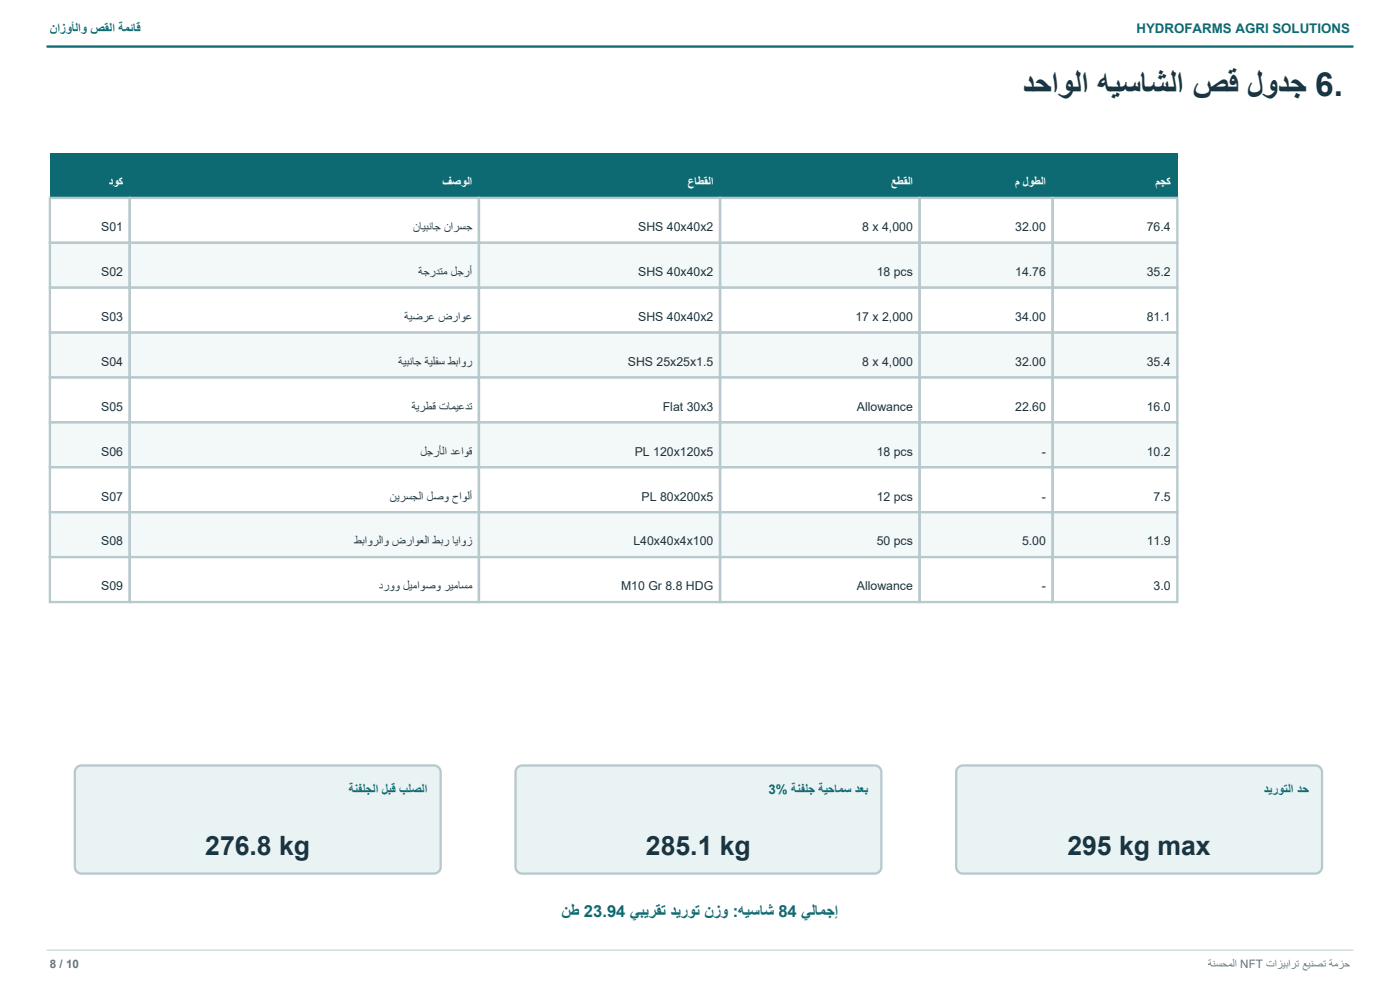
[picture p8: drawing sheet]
<svg xmlns="http://www.w3.org/2000/svg" width="297mm" height="210mm" viewBox="0 0 297 210" stroke-linecap="round" stroke-linejoin="round" font-family="sans-serif">
<path d="M9.9 9.9h277.2" fill="none" stroke="#0d6a72" stroke-width=".49"/>
<path d="M10.6 32.5h239.2v9.5h-239.2z" fill-rule="evenodd" fill="#0d6a72"/>
<path d="M10.6 42h239.2v9.5h-239.2z" fill-rule="evenodd" fill="#fff"/>
<path d="M10.6 42h16.9v9.5h-16.9zM27.5 42h74.1v9.5h-74.1zM101.6 42h51.2v9.5h-51.2zM152.8 42h42.3v9.5h-42.3zM195.1 42h28.2v9.5h-28.2zM223.3 42h26.5v9.5h-26.5z" fill="none" stroke="#b8c9cd" stroke-width=".49"/>
<path d="M10.6 51.5h239.2v9.5h-239.2z" fill-rule="evenodd" fill="#f3f8f8"/>
<path d="M10.6 51.5h16.9v9.5h-16.9zM27.5 51.5h74.1v9.5h-74.1zM101.6 51.5h51.2v9.5h-51.2zM152.8 51.5h42.3v9.5h-42.3zM195.1 51.5h28.2v9.5h-28.2zM223.3 51.5h26.5v9.5h-26.5z" fill="none" stroke="#b8c9cd" stroke-width=".49"/>
<path d="M10.6 61h239.2v9.6h-239.2z" fill-rule="evenodd" fill="#fff"/>
<path d="M10.6 61h16.9v9.6h-16.9zM27.5 61h74.1v9.6h-74.1zM101.6 61h51.2v9.6h-51.2zM152.8 61h42.3v9.6h-42.3zM195.1 61h28.2v9.6h-28.2zM223.3 61h26.5v9.6h-26.5z" fill="none" stroke="#b8c9cd" stroke-width=".49"/>
<path d="M10.6 70.6h239.2v9.5h-239.2z" fill-rule="evenodd" fill="#f3f8f8"/>
<path d="M10.6 70.6h16.9v9.5h-16.9zM27.5 70.6h74.1v9.5h-74.1zM101.6 70.6h51.2v9.5h-51.2zM152.8 70.6h42.3v9.5h-42.3zM195.1 70.6h28.2v9.5h-28.2zM223.3 70.6h26.5v9.5h-26.5z" fill="none" stroke="#b8c9cd" stroke-width=".49"/>
<path d="M10.6 80.1h239.2v9.5h-239.2z" fill-rule="evenodd" fill="#fff"/>
<path d="M10.6 80.1h16.9v9.5h-16.9zM27.5 80.1h74.1v9.5h-74.1zM101.6 80.1h51.2v9.5h-51.2zM152.8 80.1h42.3v9.5h-42.3zM195.1 80.1h28.2v9.5h-28.2zM223.3 80.1h26.5v9.5h-26.5z" fill="none" stroke="#b8c9cd" stroke-width=".49"/>
<path d="M10.6 89.6h239.2v9.5h-239.2z" fill-rule="evenodd" fill="#f3f8f8"/>
<path d="M10.6 89.6h16.9v9.5h-16.9zM27.5 89.6h74.1v9.5h-74.1zM101.6 89.6h51.2v9.5h-51.2zM152.8 89.6h42.3v9.5h-42.3zM195.1 89.6h28.2v9.5h-28.2zM223.3 89.6h26.5v9.5h-26.5z" fill="none" stroke="#b8c9cd" stroke-width=".49"/>
<path d="M10.6 99.1h239.2v9.6h-239.2z" fill-rule="evenodd" fill="#fff"/>
<path d="M10.6 99.1h16.9v9.6h-16.9zM27.5 99.1h74.1v9.6h-74.1zM101.6 99.1h51.2v9.6h-51.2zM152.8 99.1h42.3v9.6h-42.3zM195.1 99.1h28.2v9.6h-28.2zM223.3 99.1h26.5v9.6h-26.5z" fill="none" stroke="#b8c9cd" stroke-width=".49"/>
<path d="M10.6 108.7h239.2v9.5h-239.2z" fill-rule="evenodd" fill="#f3f8f8"/>
<path d="M10.6 108.7h16.9v9.5h-16.9zM27.5 108.7h74.1v9.5h-74.1zM101.6 108.7h51.2v9.5h-51.2zM152.8 108.7h42.3v9.5h-42.3zM195.1 108.7h28.2v9.5h-28.2zM223.3 108.7h26.5v9.5h-26.5z" fill="none" stroke="#b8c9cd" stroke-width=".49"/>
<path d="M10.6 118.2h239.2v9.5h-239.2z" fill-rule="evenodd" fill="#fff"/>
<path d="M10.6 118.2h16.9v9.5h-16.9zM27.5 118.2h74.1v9.5h-74.1zM101.6 118.2h51.2v9.5h-51.2zM152.8 118.2h42.3v9.5h-42.3zM195.1 118.2h28.2v9.5h-28.2zM223.3 118.2h26.5v9.5h-26.5z" fill="none" stroke="#b8c9cd" stroke-width=".49"/>
<g fill="#eaf3f4" stroke="#b8c9cd" stroke-width=".49">
<path d="M16.5 162.6l.8-.2h74.8a1.41 1.41 0 0 1 1.4 1.4v20.1a1.41 1.41 0 0 1-1.4 1.4h-74.8a1.41 1.41 0 0 1-1.4-1.4v-20.1v-.5z" fill-rule="evenodd"/>
<path d="M109.9 162.6l.9-.2h74.8a1.41 1.41 0 0 1 1.4 1.4v20.1a1.41 1.41 0 0 1-1.4 1.4h-74.8a1.41 1.41 0 0 1-1.4-1.4v-20.1v-.5z" fill-rule="evenodd"/>
<path d="M203.1 163l.7-.6h.5h74.7a1.41 1.41 0 0 1 1.5 1.4v20.1a1.41 1.41 0 0 1-1.5 1.4h-74.7a1.41 1.41 0 0 1-1.5-1.4v-20.1z" fill-rule="evenodd"/>
</g>
<path d="M9.9 201.5h277.2" fill="none" stroke="#b8c9cd" stroke-width=".21"/>
<text font-size="7.1" fill="#173543" x="216.9" y="20.5">دحاولا هيساشلا صق لودج 6.</text>
<g font-size="5.6" fill="#173543">
<text x="43.5" y="181.4">276.8 kg</text>
<text x="137" y="181.4">285.1 kg</text>
<text x="226.4" y="181.4">295 kg max</text>
</g>
<text font-size="3.5" fill="#0d6a72" x="119.2" y="194.5">نط 23.94 يبيرقت ديروت نزو :هيساش 84 يلامجإ</text>
<g font-size="2.8" fill="#0d6a72">
<text x="10.6" y="7.1">نازوأ ال و صقلا ةمئاق</text>
<text x="241.1" y="7.1">HYDROFARMS AGRI SOLUTIONS</text>
<text x="74" y="168.4">ةنفلج ال لبق بلصلا</text>
<text x="163" y="168.4">3% ةنفلج ةيحامس دعب</text>
<text x="268.1" y="168.4">ديروتلا دح</text>
</g>
<g font-size="2.6" fill="#fff">
<text x="23.1" y="39.5">دوك</text>
<text x="93.8" y="39.5">فصو ال</text>
<text x="145.9" y="39.5">عاطق ال</text>
<text x="189.1" y="39.5">عطق ال</text>
<text x="215.3" y="39.5">م لوطلا</text>
<text x="245.1" y="39.5">مجك</text>
</g>
<g font-size="2.6" fill="#203239">
<text x="21.5" y="49">S01</text>
<text x="87.6" y="49">نايبناج نارسج</text>
<text x="135.4" y="49">SHS 40x40x2</text>
<text x="182.9" y="49">8 x 4,000</text>
<text x="215.4" y="49">32.00</text>
<text x="243.3" y="49">76.4</text>
<text x="21.5" y="58.6">S02</text>
<text x="88.8" y="58.6">ةجردتم لجرأ</text>
<text x="135.4" y="58.6">SHS 40x40x2</text>
<text x="186" y="58.6">18 pcs</text>
<text x="215.4" y="58.6">14.76</text>
<text x="243.3" y="58.6">35.2</text>
<text x="21.5" y="68.1">S03</text>
<text x="85.8" y="68.1">ةيضرع ضراوع</text>
<text x="135.4" y="68.1">SHS 40x40x2</text>
<text x="181.5" y="68.1">17 x 2,000</text>
<text x="215.4" y="68.1">34.00</text>
<text x="243.3" y="68.1">81.1</text>
<text x="21.5" y="77.6">S04</text>
<text x="84.5" y="77.6">ةيبناج ةيلفس طباور</text>
<text x="133.2" y="77.6">SHS 25x25x1.5</text>
<text x="182.9" y="77.6">8 x 4,000</text>
<text x="215.4" y="77.6">32.00</text>
<text x="243.3" y="77.6">35.4</text>
<text x="21.5" y="87.1">S05</text>
<text x="87.3" y="87.1">ةيرطق تاميعدت</text>
<text x="140.6" y="87.1">Flat 30x3</text>
<text x="181.8" y="87.1">Allowance</text>
<text x="215.4" y="87.1">22.60</text>
<text x="243.3" y="87.1">16.0</text>
<text x="21.5" y="96.7">S06</text>
<text x="89.2" y="96.7">لجرأ ال دعاوق</text>
<text x="134.6" y="96.7">PL 120x120x5</text>
<text x="186" y="96.7">18 pcs</text>
<text x="221" y="96.7">-</text>
<text x="243.3" y="96.7">10.2</text>
<text x="21.5" y="106.2">S07</text>
<text x="82.7" y="106.2">نيرسج ال لصو حاو أل</text>
<text x="136.1" y="106.2">PL 80x200x5</text>
<text x="186" y="106.2">12 pcs</text>
<text x="221" y="106.2">-</text>
<text x="244.7" y="106.2">7.5</text>
<text x="21.5" y="115.7">S08</text>
<text x="75.2" y="115.7">طباور ال و ضراوع ال طبر اياوز</text>
<text x="134.4" y="115.7">L40x40x4x100</text>
<text x="186" y="115.7">50 pcs</text>
<text x="216.8" y="115.7">5.00</text>
<text x="243.3" y="115.7">11.9</text>
<text x="21.5" y="125.2">S09</text>
<text x="80.4" y="125.2">دروو ليماوصو ريماسم</text>
<text x="131.8" y="125.2">M10 Gr 8.8 HDG</text>
<text x="181.8" y="125.2">Allowance</text>
<text x="221" y="125.2">-</text>
<text x="244.7" y="125.2">3.0</text>
</g>
<g font-size="2.5" fill="#65777c">
<text x="10.6" y="205.4">8 / 10</text>
<text x="256.3" y="205.4">ةنسحم ال NFT تازيبارت عينصت ةمزح</text>
</g>
</svg>
